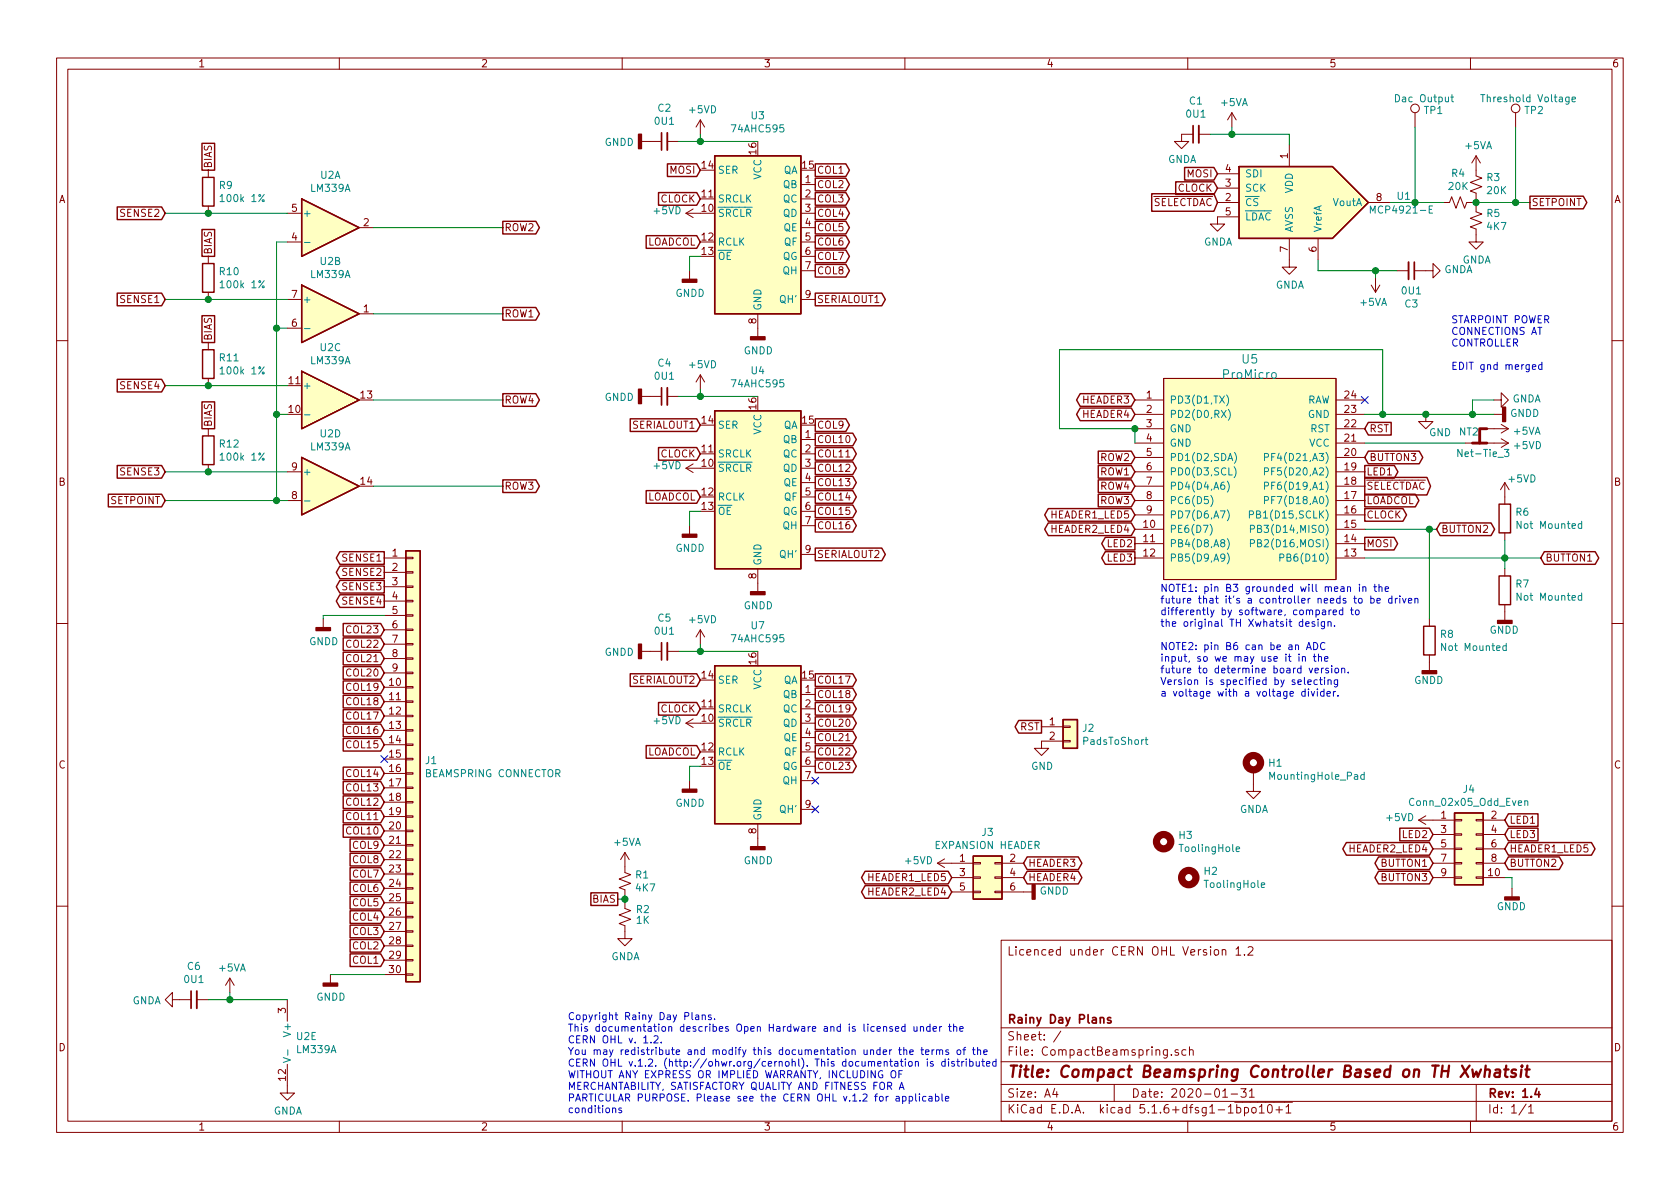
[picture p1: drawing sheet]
EESchema Schematic File Version 4
EELAYER 30 0
EELAYER END
$Descr A4 11693 8268
encoding utf-8
Sheet 1 1
Title "Compact Beamspring Controller Based on TH Xwhatsit"
Date "2020-01-31"
Rev "1.4"
Comp "Rainy Day Plans"
Comment1 ""
Comment2 ""
Comment3 ""
Comment4 "Licenced under CERN OHL Version 1.2"
$EndDescr
$Comp
L Comparator:LM339 U2
U 5 1
P 2100 7250
F 0 "U2" H 2058 7296 50  0000 L CNN
F 1 "LM339A" H 2058 7205 50  0000 L CNN
F 2 "Package_SO:SOIC-14_3.9x8.7mm_P1.27mm" H 2050 7350 50  0001 C CNN
F 3 "http://www.ti.com/lit/ds/symlink/lm339.pdf" H 2150 7450 50  0001 C CNN
F 4 "C74559" H 2100 7250 50  0001 C CNN "LCSC"
	5    2100 7250
	1    0    0    -1  
$EndComp
$Comp
L 74xx:74HCT595 U3
U 1 1
P 5275 1575
F 0 "U3" H 5275 2356 50  0000 C CNN
F 1 "74AHC595" H 5275 2265 50  0000 C CNN
F 2 "Package_SO:SOIC-16_3.9x9.9mm_P1.27mm" H 5275 1575 50  0001 C CNN
F 3 "https://assets.nexperia.com/documents/data-sheet/74HC_HCT595.pdf" H 5275 1575 50  0001 C CNN
F 4 "C5520" H 5275 1575 50  0001 C CNN "LCSC"
	1    5275 1575
	1    0    0    -1  
$EndComp
$Comp
L Device:C_Small C2
U 1 1
P 4625 975
F 0 "C2" V 4854 975 50  0000 C CNN
F 1 "0U1" V 4763 975 50  0000 C CNN
F 2 "Capacitor_SMD:C_0805_2012Metric_Pad1.15x1.40mm_HandSolder" H 4625 975 50  0001 C CNN
F 3 "~" H 4625 975 50  0001 C CNN
F 4 "C49678" H 4625 975 50  0001 C CNN "LCSC"
	1    4625 975 
	0    -1   -1   0   
$EndComp
Wire Wire Line
	4725 975  4875 975 
Wire Wire Line
	4875 975  5275 975 
Connection ~ 4875 975 
Wire Wire Line
	4875 925  4875 975 
Text GLabel 4875 1675 0    50   Input ~ 0
LOADCOL
Text GLabel 4875 1375 0    50   Input ~ 0
CLOCK
$Comp
L Device:C_Small C6
U 1 1
P 1350 6950
F 0 "C6" V 1579 6950 50  0000 C CNN
F 1 "0U1" V 1488 6950 50  0000 C CNN
F 2 "Capacitor_SMD:C_0805_2012Metric_Pad1.15x1.40mm_HandSolder" H 1350 6950 50  0001 C CNN
F 3 "~" H 1350 6950 50  0001 C CNN
F 4 "C49678" H 1350 6950 50  0001 C CNN "LCSC"
	1    1350 6950
	0    -1   -1   0   
$EndComp
Wire Wire Line
	1450 6950 1600 6950
Wire Wire Line
	1600 6950 2000 6950
Connection ~ 1600 6950
Wire Wire Line
	1600 6900 1600 6950
$Comp
L Device:R_Small_US R4
U 1 1
P 10150 1400
F 0 "R4" V 9945 1400 50  0000 C CNN
F 1 "20K" V 10036 1400 50  0000 C CNN
F 2 "Resistor_SMD:R_0805_2012Metric_Pad1.15x1.40mm_HandSolder" H 10150 1400 50  0001 C CNN
F 3 "~" H 10150 1400 50  0001 C CNN
F 4 "C4328" H 10150 1400 50  0001 C CNN "LCSC"
	1    10150 1400
	0    1    1    0   
$EndComp
$Comp
L Device:R_Small_US R3
U 1 1
P 10275 1275
F 0 "R3" H 10207 1229 50  0000 R CNN
F 1 "20K" H 10207 1320 50  0000 R CNN
F 2 "Resistor_SMD:R_0805_2012Metric_Pad1.15x1.40mm_HandSolder" H 10275 1275 50  0001 C CNN
F 3 "~" H 10275 1275 50  0001 C CNN
F 4 "C4328" H 10275 1275 50  0001 C CNN "LCSC"
	1    10275 1275
	-1   0    0    1   
$EndComp
$Comp
L Device:R_Small_US R5
U 1 1
P 10275 1525
F 0 "R5" H 10207 1479 50  0000 R CNN
F 1 "4K7" H 10207 1570 50  0000 R CNN
F 2 "Resistor_SMD:R_0805_2012Metric_Pad1.15x1.40mm_HandSolder" H 10275 1525 50  0001 C CNN
F 3 "~" H 10275 1525 50  0001 C CNN
F 4 "C17673" H 10275 1525 50  0001 C CNN "LCSC"
	1    10275 1525
	-1   0    0    1   
$EndComp
Wire Wire Line
	10275 1375 10275 1400
Wire Wire Line
	10250 1400 10275 1400
Connection ~ 10275 1400
Wire Wire Line
	10275 1400 10275 1425
Text GLabel 9500 3575 2    50   Output ~ 0
CLOCK
NoConn ~ 9500 2775
Text GLabel 7900 3275 0    50   Input ~ 0
ROW1
Text GLabel 7900 3175 0    50   Input ~ 0
ROW2
Text GLabel 7900 3475 0    50   Input ~ 0
ROW3
Text GLabel 7900 3375 0    50   Input ~ 0
ROW4
$Comp
L 74xx:74HCT595 U4
U 1 1
P 5275 3350
F 0 "U4" H 5275 4131 50  0000 C CNN
F 1 "74AHC595" H 5275 4040 50  0000 C CNN
F 2 "Package_SO:SOIC-16_3.9x9.9mm_P1.27mm" H 5275 3350 50  0001 C CNN
F 3 "https://assets.nexperia.com/documents/data-sheet/74HC_HCT595.pdf" H 5275 3350 50  0001 C CNN
F 4 "C5520" H 5275 3350 50  0001 C CNN "LCSC"
	1    5275 3350
	1    0    0    -1  
$EndComp
Wire Wire Line
	4725 2750 4875 2750
Wire Wire Line
	4875 2750 5275 2750
Connection ~ 4875 2750
Wire Wire Line
	4875 2700 4875 2750
$Comp
L 74xx:74HCT595 U7
U 1 1
P 5275 5125
F 0 "U7" H 5275 5906 50  0000 C CNN
F 1 "74AHC595" H 5275 5815 50  0000 C CNN
F 2 "Package_SO:SOIC-16_3.9x9.9mm_P1.27mm" H 5275 5125 50  0001 C CNN
F 3 "https://assets.nexperia.com/documents/data-sheet/74HC_HCT595.pdf" H 5275 5125 50  0001 C CNN
F 4 "C5520" H 5275 5125 50  0001 C CNN "LCSC"
	1    5275 5125
	1    0    0    -1  
$EndComp
$Comp
L Device:C_Small C5
U 1 1
P 4625 4525
F 0 "C5" V 4854 4525 50  0000 C CNN
F 1 "0U1" V 4763 4525 50  0000 C CNN
F 2 "Capacitor_SMD:C_0805_2012Metric_Pad1.15x1.40mm_HandSolder" H 4625 4525 50  0001 C CNN
F 3 "~" H 4625 4525 50  0001 C CNN
F 4 "C49678" H 4625 4525 50  0001 C CNN "LCSC"
	1    4625 4525
	0    -1   -1   0   
$EndComp
Wire Wire Line
	4725 4525 4875 4525
Wire Wire Line
	4875 4525 5275 4525
Connection ~ 4875 4525
Wire Wire Line
	4875 4475 4875 4525
Text GLabel 5675 2075 2    50   Output ~ 0
SERIALOUT1
Text GLabel 5675 3850 2    50   Output ~ 0
SERIALOUT2
NoConn ~ 5675 5625
Text GLabel 4875 2950 0    50   Input ~ 0
SERIALOUT1
Text GLabel 4875 4725 0    50   Input ~ 0
SERIALOUT2
Text GLabel 5675 2950 2    50   Output ~ 0
COL9
Text GLabel 5675 3050 2    50   Output ~ 0
COL10
Text GLabel 5675 3150 2    50   Output ~ 0
COL11
Text GLabel 5675 3250 2    50   Output ~ 0
COL12
Text GLabel 5675 3350 2    50   Output ~ 0
COL13
Text GLabel 5675 3450 2    50   Output ~ 0
COL14
Text GLabel 5675 3550 2    50   Output ~ 0
COL15
Text GLabel 5675 3650 2    50   Output ~ 0
COL16
Text GLabel 5675 4725 2    50   Output ~ 0
COL17
Text GLabel 5675 4825 2    50   Output ~ 0
COL18
Text GLabel 5675 4925 2    50   Output ~ 0
COL19
Text GLabel 5675 5025 2    50   Output ~ 0
COL20
Text GLabel 5675 5125 2    50   Output ~ 0
COL21
Text GLabel 5675 5225 2    50   Output ~ 0
COL22
Text GLabel 5675 5325 2    50   Output ~ 0
COL23
$Comp
L Comparator:LM339 U2
U 2 1
P 2300 2175
F 0 "U2" H 2300 2542 50  0000 C CNN
F 1 "LM339A" H 2300 2451 50  0000 C CNN
F 2 "Package_SO:SOIC-14_3.9x8.7mm_P1.27mm" H 2250 2275 50  0001 C CNN
F 3 "http://www.ti.com/lit/ds/symlink/lm339.pdf" H 2350 2375 50  0001 C CNN
F 4 "C74559" H 2300 2175 50  0001 C CNN "LCSC"
	2    2300 2175
	1    0    0    -1  
$EndComp
$Comp
L Comparator:LM339 U2
U 3 1
P 2300 2775
F 0 "U2" H 2300 3142 50  0000 C CNN
F 1 "LM339A" H 2300 3051 50  0000 C CNN
F 2 "Package_SO:SOIC-14_3.9x8.7mm_P1.27mm" H 2250 2875 50  0001 C CNN
F 3 "http://www.ti.com/lit/ds/symlink/lm339.pdf" H 2350 2975 50  0001 C CNN
F 4 "C74559" H 2300 2775 50  0001 C CNN "LCSC"
	3    2300 2775
	1    0    0    -1  
$EndComp
$Comp
L Comparator:LM339 U2
U 4 1
P 2300 3375
F 0 "U2" H 2300 3742 50  0000 C CNN
F 1 "LM339A" H 2300 3651 50  0000 C CNN
F 2 "Package_SO:SOIC-14_3.9x8.7mm_P1.27mm" H 2250 3475 50  0001 C CNN
F 3 "http://www.ti.com/lit/ds/symlink/lm339.pdf" H 2350 3575 50  0001 C CNN
F 4 "C74559" H 2300 3375 50  0001 C CNN "LCSC"
	4    2300 3375
	1    0    0    -1  
$EndComp
$Comp
L Device:R_Small_US R1
U 1 1
P 4350 6125
F 0 "R1" H 4418 6171 50  0000 L CNN
F 1 "4K7" H 4418 6080 50  0000 L CNN
F 2 "Resistor_SMD:R_0805_2012Metric_Pad1.15x1.40mm_HandSolder" H 4350 6125 50  0001 C CNN
F 3 "~" H 4350 6125 50  0001 C CNN
F 4 "C17673" H 4350 6125 50  0001 C CNN "LCSC"
	1    4350 6125
	1    0    0    -1  
$EndComp
$Comp
L Device:R_Small_US R2
U 1 1
P 4350 6375
F 0 "R2" H 4225 6325 50  0000 C CNN
F 1 "1K" H 4225 6400 50  0000 C CNN
F 2 "Resistor_SMD:R_0805_2012Metric_Pad1.15x1.40mm_HandSolder" H 4350 6375 50  0001 C CNN
F 3 "~" H 4350 6375 50  0001 C CNN
F 4 "C17513" H 4350 6375 50  0001 C CNN "LCSC"
	1    4350 6375
	-1   0    0    1   
$EndComp
Wire Wire Line
	2000 1675 1925 1675
Wire Wire Line
	1925 1675 1925 2275
Wire Wire Line
	1925 2275 2000 2275
Wire Wire Line
	1925 2275 1925 2875
Wire Wire Line
	1925 2875 2000 2875
Connection ~ 1925 2275
Wire Wire Line
	1925 2875 1925 3475
Wire Wire Line
	1925 3475 2000 3475
Connection ~ 1925 2875
Text GLabel 1150 2075 0    50   Input ~ 0
SENSE1
Wire Wire Line
	1925 3475 1150 3475
Connection ~ 1925 3475
Text GLabel 1150 3475 0    50   Input ~ 0
SETPOINT
Text GLabel 3500 2175 2    50   Output ~ 0
ROW1
Text GLabel 3500 1575 2    50   Output ~ 0
ROW2
Text GLabel 3500 3375 2    50   Output ~ 0
ROW3
Text GLabel 3500 2775 2    50   Output ~ 0
ROW4
Text GLabel 9500 3475 2    50   Output ~ 0
LOADCOL
Text GLabel 2675 5875 0    50   Input ~ 0
COL9
Text GLabel 2675 5775 0    50   Input ~ 0
COL10
Text GLabel 2675 5675 0    50   Input ~ 0
COL11
Text GLabel 2675 5575 0    50   Input ~ 0
COL12
Text GLabel 2675 5475 0    50   Input ~ 0
COL13
Text GLabel 2675 5375 0    50   Input ~ 0
COL14
Text GLabel 9500 3775 2    50   Output ~ 0
MOSI
Text GLabel 8475 1200 0    50   Input ~ 0
MOSI
Text GLabel 4875 1175 0    50   Input ~ 0
MOSI
Text GLabel 4875 3150 0    50   Input ~ 0
CLOCK
Text GLabel 4875 4925 0    50   Input ~ 0
CLOCK
Text GLabel 4875 3450 0    50   Input ~ 0
LOADCOL
Text GLabel 4875 5225 0    50   Input ~ 0
LOADCOL
Text GLabel 8475 1300 0    50   Input ~ 0
CLOCK
$Comp
L Analog_DAC:MCP4921-EP U1
U 1 1
P 9075 1400
F 0 "U1" H 9719 1446 50  0000 L CNN
F 1 "MCP4921-E" H 9525 1350 50  0000 L CNN
F 2 "Package_SO:SOIC-8_3.9x4.9mm_P1.27mm" H 9075 1400 50  0001 C CIN
F 3 "http://ww1.microchip.com/downloads/en/devicedoc/21897a.pdf" H 9075 1400 50  0001 C CNN
F 4 "C43499" H 9075 1400 50  0001 C CNN "LCSC"
	1    9075 1400
	1    0    0    -1  
$EndComp
Text GLabel 9500 3375 2    50   Output ~ 0
~SELECTDAC
Text GLabel 8475 1400 0    50   Input ~ 0
~SELECTDAC
Wire Wire Line
	9675 1400 9850 1400
Wire Wire Line
	9175 1875 9175 1800
Wire Wire Line
	9575 1925 9575 1875
Connection ~ 9575 1875
Wire Wire Line
	9575 1875 9175 1875
Wire Wire Line
	9725 1875 9575 1875
$Comp
L Device:C_Small C3
U 1 1
P 9825 1875
F 0 "C3" V 10054 1875 50  0000 C CNN
F 1 "0U1" V 9963 1875 50  0000 C CNN
F 2 "Capacitor_SMD:C_0805_2012Metric_Pad1.15x1.40mm_HandSolder" H 9825 1875 50  0001 C CNN
F 3 "~" H 9825 1875 50  0001 C CNN
F 4 "C49678" H 9825 1875 50  0001 C CNN "LCSC"
	1    9825 1875
	0    1    1    0   
$EndComp
Wire Wire Line
	8975 925  8975 1000
Wire Wire Line
	8575 875  8575 925 
Connection ~ 8575 925 
Wire Wire Line
	8575 925  8975 925 
Wire Wire Line
	8425 925  8575 925 
$Comp
L Device:C_Small C1
U 1 1
P 8325 925
F 0 "C1" V 8554 925 50  0000 C CNN
F 1 "0U1" V 8463 925 50  0000 C CNN
F 2 "Capacitor_SMD:C_0805_2012Metric_Pad1.15x1.40mm_HandSolder" H 8325 925 50  0001 C CNN
F 3 "~" H 8325 925 50  0001 C CNN
F 4 "C49678" H 8325 925 50  0001 C CNN "LCSC"
	1    8325 925 
	0    -1   -1   0   
$EndComp
$Comp
L power:GNDA #PWR014
U 1 1
P 8975 1800
F 0 "#PWR014" H 8975 1550 50  0001 C CNN
F 1 "GNDA" H 8980 1627 50  0000 C CNN
F 2 "" H 8975 1800 50  0001 C CNN
F 3 "" H 8975 1800 50  0001 C CNN
	1    8975 1800
	1    0    0    -1  
$EndComp
$Comp
L power:+5VA #PWR01
U 1 1
P 4350 6025
F 0 "#PWR01" H 4350 5875 50  0001 C CNN
F 1 "+5VA" H 4365 6198 50  0000 C CNN
F 2 "" H 4350 6025 50  0001 C CNN
F 3 "" H 4350 6025 50  0001 C CNN
	1    4350 6025
	1    0    0    -1  
$EndComp
$Comp
L power:+5VD #PWR05
U 1 1
P 4875 925
F 0 "#PWR05" H 4875 775 50  0001 C CNN
F 1 "+5VD" H 4890 1098 50  0000 C CNN
F 2 "" H 4875 925 50  0001 C CNN
F 3 "" H 4875 925 50  0001 C CNN
	1    4875 925 
	1    0    0    -1  
$EndComp
$Comp
L power:+5VD #PWR020
U 1 1
P 4875 2700
F 0 "#PWR020" H 4875 2550 50  0001 C CNN
F 1 "+5VD" H 4890 2873 50  0000 C CNN
F 2 "" H 4875 2700 50  0001 C CNN
F 3 "" H 4875 2700 50  0001 C CNN
	1    4875 2700
	1    0    0    -1  
$EndComp
$Comp
L power:+5VD #PWR037
U 1 1
P 4875 4475
F 0 "#PWR037" H 4875 4325 50  0001 C CNN
F 1 "+5VD" H 4890 4648 50  0000 C CNN
F 2 "" H 4875 4475 50  0001 C CNN
F 3 "" H 4875 4475 50  0001 C CNN
	1    4875 4475
	1    0    0    -1  
$EndComp
$Comp
L power:+5VD #PWR027
U 1 1
P 10400 3075
F 0 "#PWR027" H 10400 2925 50  0001 C CNN
F 1 "+5VD" V 10415 3203 50  0000 L CNN
F 2 "" H 10400 3075 50  0001 C CNN
F 3 "" H 10400 3075 50  0001 C CNN
	1    10400 3075
	0    1    1    0   
$EndComp
$Comp
L power:+5VA #PWR046
U 1 1
P 1600 6900
F 0 "#PWR046" H 1600 6750 50  0001 C CNN
F 1 "+5VA" H 1615 7073 50  0000 C CNN
F 2 "" H 1600 6900 50  0001 C CNN
F 3 "" H 1600 6900 50  0001 C CNN
	1    1600 6900
	1    0    0    -1  
$EndComp
$Comp
L power:+5VA #PWR010
U 1 1
P 10275 1175
F 0 "#PWR010" H 10275 1025 50  0001 C CNN
F 1 "+5VA" H 10290 1348 50  0000 C CNN
F 2 "" H 10275 1175 50  0001 C CNN
F 3 "" H 10275 1175 50  0001 C CNN
	1    10275 1175
	1    0    0    -1  
$EndComp
$Comp
L power:+5VA #PWR016
U 1 1
P 9575 1925
F 0 "#PWR016" H 9575 1775 50  0001 C CNN
F 1 "+5VA" H 9590 2098 50  0000 C CNN
F 2 "" H 9575 1925 50  0001 C CNN
F 3 "" H 9575 1925 50  0001 C CNN
	1    9575 1925
	-1   0    0    1   
$EndComp
$Comp
L power:GNDD #PWR023
U 1 1
P 10400 2875
F 0 "#PWR023" H 10400 2625 50  0001 C CNN
F 1 "GNDD" V 10404 2765 50  0000 R CNN
F 2 "" H 10400 2875 50  0001 C CNN
F 3 "" H 10400 2875 50  0001 C CNN
	1    10400 2875
	0    -1   -1   0   
$EndComp
$Comp
L power:GNDD #PWR09
U 1 1
P 4525 975
F 0 "#PWR09" H 4525 725 50  0001 C CNN
F 1 "GNDD" V 4529 865 50  0000 R CNN
F 2 "" H 4525 975 50  0001 C CNN
F 3 "" H 4525 975 50  0001 C CNN
	1    4525 975 
	0    1    1    0   
$EndComp
$Comp
L power:GNDD #PWR017
U 1 1
P 5275 2275
F 0 "#PWR017" H 5275 2025 50  0001 C CNN
F 1 "GNDD" H 5279 2120 50  0000 C CNN
F 2 "" H 5275 2275 50  0001 C CNN
F 3 "" H 5275 2275 50  0001 C CNN
	1    5275 2275
	1    0    0    -1  
$EndComp
$Comp
L power:GNDD #PWR022
U 1 1
P 4525 2750
F 0 "#PWR022" H 4525 2500 50  0001 C CNN
F 1 "GNDD" V 4529 2640 50  0000 R CNN
F 2 "" H 4525 2750 50  0001 C CNN
F 3 "" H 4525 2750 50  0001 C CNN
	1    4525 2750
	0    1    1    0   
$EndComp
$Comp
L power:GNDD #PWR035
U 1 1
P 5275 4050
F 0 "#PWR035" H 5275 3800 50  0001 C CNN
F 1 "GNDD" H 5279 3895 50  0000 C CNN
F 2 "" H 5275 4050 50  0001 C CNN
F 3 "" H 5275 4050 50  0001 C CNN
	1    5275 4050
	1    0    0    -1  
$EndComp
$Comp
L power:GNDD #PWR038
U 1 1
P 4525 4525
F 0 "#PWR038" H 4525 4275 50  0001 C CNN
F 1 "GNDD" V 4529 4415 50  0000 R CNN
F 2 "" H 4525 4525 50  0001 C CNN
F 3 "" H 4525 4525 50  0001 C CNN
	1    4525 4525
	0    1    1    0   
$EndComp
$Comp
L power:GNDD #PWR044
U 1 1
P 5275 5825
F 0 "#PWR044" H 5275 5575 50  0001 C CNN
F 1 "GNDD" H 5279 5670 50  0000 C CNN
F 2 "" H 5275 5825 50  0001 C CNN
F 3 "" H 5275 5825 50  0001 C CNN
	1    5275 5825
	1    0    0    -1  
$EndComp
$Comp
L power:GNDA #PWR013
U 1 1
P 10275 1625
F 0 "#PWR013" H 10275 1375 50  0001 C CNN
F 1 "GNDA" H 10280 1452 50  0000 C CNN
F 2 "" H 10275 1625 50  0001 C CNN
F 3 "" H 10275 1625 50  0001 C CNN
	1    10275 1625
	1    0    0    -1  
$EndComp
$Comp
L power:GNDA #PWR015
U 1 1
P 9925 1875
F 0 "#PWR015" H 9925 1625 50  0001 C CNN
F 1 "GNDA" V 9930 1747 50  0000 R CNN
F 2 "" H 9925 1875 50  0001 C CNN
F 3 "" H 9925 1875 50  0001 C CNN
	1    9925 1875
	0    -1   -1   0   
$EndComp
$Comp
L power:GNDA #PWR048
U 1 1
P 1250 6950
F 0 "#PWR048" H 1250 6700 50  0001 C CNN
F 1 "GNDA" V 1255 6823 50  0000 R CNN
F 2 "" H 1250 6950 50  0001 C CNN
F 3 "" H 1250 6950 50  0001 C CNN
	1    1250 6950
	0    1    1    0   
$EndComp
$Comp
L power:GNDA #PWR050
U 1 1
P 2000 7550
F 0 "#PWR050" H 2000 7300 50  0001 C CNN
F 1 "GNDA" H 2005 7377 50  0000 C CNN
F 2 "" H 2000 7550 50  0001 C CNN
F 3 "" H 2000 7550 50  0001 C CNN
	1    2000 7550
	1    0    0    -1  
$EndComp
$Comp
L power:+5VD #PWR041
U 1 1
P 4875 5025
F 0 "#PWR041" H 4875 4875 50  0001 C CNN
F 1 "+5VD" V 4890 5153 50  0000 L CNN
F 2 "" H 4875 5025 50  0001 C CNN
F 3 "" H 4875 5025 50  0001 C CNN
	1    4875 5025
	0    -1   -1   0   
$EndComp
$Comp
L power:+5VD #PWR028
U 1 1
P 4875 3250
F 0 "#PWR028" H 4875 3100 50  0001 C CNN
F 1 "+5VD" V 4890 3378 50  0000 L CNN
F 2 "" H 4875 3250 50  0001 C CNN
F 3 "" H 4875 3250 50  0001 C CNN
	1    4875 3250
	0    -1   -1   0   
$EndComp
$Comp
L power:+5VD #PWR011
U 1 1
P 4875 1475
F 0 "#PWR011" H 4875 1325 50  0001 C CNN
F 1 "+5VD" V 4890 1603 50  0000 L CNN
F 2 "" H 4875 1475 50  0001 C CNN
F 3 "" H 4875 1475 50  0001 C CNN
	1    4875 1475
	0    -1   -1   0   
$EndComp
$Comp
L power:+5VA #PWR025
U 1 1
P 10400 2975
F 0 "#PWR025" H 10400 2825 50  0001 C CNN
F 1 "+5VA" V 10415 3103 50  0000 L CNN
F 2 "" H 10400 2975 50  0001 C CNN
F 3 "" H 10400 2975 50  0001 C CNN
	1    10400 2975
	0    1    1    0   
$EndComp
$Comp
L power:GNDA #PWR021
U 1 1
P 10400 2775
F 0 "#PWR021" H 10400 2525 50  0001 C CNN
F 1 "GNDA" V 10405 2647 50  0000 R CNN
F 2 "" H 10400 2775 50  0001 C CNN
F 3 "" H 10400 2775 50  0001 C CNN
	1    10400 2775
	0    -1   -1   0   
$EndComp
Text GLabel 2675 3875 0    50   Output ~ 0
SENSE1
Text GLabel 2675 3975 0    50   Output ~ 0
SENSE2
Text GLabel 2675 4075 0    50   Output ~ 0
SENSE3
Text GLabel 2675 4175 0    50   Output ~ 0
SENSE4
$Comp
L Connector_Generic:Conn_02x03_Odd_Even J3
U 1 1
P 6825 6100
F 0 "J3" H 6875 6417 50  0000 C CNN
F 1 "EXPANSION HEADER" H 6875 6326 50  0000 C CNN
F 2 "Connector_PinHeader_2.54mm:PinHeader_2x03_P2.54mm_Vertical" H 6825 6100 50  0001 C CNN
F 3 "~" H 6825 6100 50  0001 C CNN
	1    6825 6100
	1    0    0    -1  
$EndComp
$Comp
L power:+5VD #PWR042
U 1 1
P 6625 6000
F 0 "#PWR042" H 6625 5850 50  0001 C CNN
F 1 "+5VD" V 6640 6128 50  0000 L CNN
F 2 "" H 6625 6000 50  0001 C CNN
F 3 "" H 6625 6000 50  0001 C CNN
	1    6625 6000
	0    -1   -1   0   
$EndComp
$Comp
L power:GNDD #PWR043
U 1 1
P 7125 6200
F 0 "#PWR043" H 7125 5950 50  0001 C CNN
F 1 "GNDD" V 7129 6090 50  0000 R CNN
F 2 "" H 7125 6200 50  0001 C CNN
F 3 "" H 7125 6200 50  0001 C CNN
	1    7125 6200
	0    -1   -1   0   
$EndComp
Text GLabel 7125 6000 2    50   BiDi ~ 0
HEADER3
Text GLabel 7125 6100 2    50   BiDi ~ 0
HEADER4
Text GLabel 7900 3575 0    50   BiDi ~ 0
HEADER1_LED5
Text GLabel 7900 3675 0    50   BiDi ~ 0
HEADER2_LED4
Text GLabel 7900 2775 0    50   BiDi ~ 0
HEADER3
Text GLabel 7900 2875 0    50   BiDi ~ 0
HEADER4
Text GLabel 6625 6200 0    50   BiDi ~ 0
HEADER2_LED4
Text GLabel 6625 6100 0    50   BiDi ~ 0
HEADER1_LED5
Text Notes 3950 7750 0    50   ~ 0
Copyright Rainy Day Plans.\nThis documentation describes Open Hardware and is licensed under the\nCERN OHL v. 1.2.\nYou may redistribute and modify this documentation under the terms of the\nCERN OHL v.1.2. (http://ohwr.org/cernohl). This documentation is distributed\nWITHOUT ANY EXPRESS OR IMPLIED WARRANTY, INCLUDING OF\nMERCHANTABILITY, SATISFACTORY QUALITY AND FITNESS FOR A\nPARTICULAR PURPOSE. Please see the CERN OHL v.1.2 for applicable\nconditions
Text GLabel 2675 5075 0    50   Input ~ 0
COL16
Text GLabel 2675 4975 0    50   Input ~ 0
COL17
Text GLabel 2675 4875 0    50   Input ~ 0
COL18
Text GLabel 2675 4775 0    50   Input ~ 0
COL19
Text GLabel 2675 4675 0    50   Input ~ 0
COL20
Text GLabel 2675 4575 0    50   Input ~ 0
COL21
Text GLabel 2675 4475 0    50   Input ~ 0
COL22
Text GLabel 2675 4375 0    50   Input ~ 0
COL23
Text GLabel 2675 5175 0    50   Input ~ 0
COL15
$Comp
L power:GNDA #PWR0101
U 1 1
P 4350 6475
F 0 "#PWR0101" H 4350 6225 50  0001 C CNN
F 1 "GNDA" H 4355 6302 50  0000 C CNN
F 2 "" H 4350 6475 50  0001 C CNN
F 3 "" H 4350 6475 50  0001 C CNN
	1    4350 6475
	1    0    0    -1  
$EndComp
Wire Wire Line
	4350 6225 4350 6250
Text GLabel 4300 6250 0    50   UnSpc ~ 0
BIAS
Wire Wire Line
	4300 6250 4350 6250
Connection ~ 4350 6250
Wire Wire Line
	4350 6250 4350 6275
$Comp
L Device:C_Small C4
U 1 1
P 4625 2750
F 0 "C4" V 4854 2750 50  0000 C CNN
F 1 "0U1" V 4763 2750 50  0000 C CNN
F 2 "Capacitor_SMD:C_0805_2012Metric_Pad1.15x1.40mm_HandSolder" H 4625 2750 50  0001 C CNN
F 3 "~" H 4625 2750 50  0001 C CNN
F 4 "C49678" H 4625 2750 50  0001 C CNN "LCSC"
	1    4625 2750
	0    -1   -1   0   
$EndComp
Text GLabel 2675 5975 0    50   Input ~ 0
COL8
Text GLabel 2675 6075 0    50   Input ~ 0
COL7
Text GLabel 2675 6175 0    50   Input ~ 0
COL6
Text GLabel 2675 6275 0    50   Input ~ 0
COL5
Text GLabel 2675 6375 0    50   Input ~ 0
COL4
Text GLabel 2675 6475 0    50   Input ~ 0
COL3
Text GLabel 2675 6575 0    50   Input ~ 0
COL2
Text GLabel 2675 6675 0    50   Input ~ 0
COL1
Text GLabel 5675 1875 2    50   Output ~ 0
COL8
Text GLabel 5675 1775 2    50   Output ~ 0
COL7
Text GLabel 5675 1675 2    50   Output ~ 0
COL6
Text GLabel 5675 1575 2    50   Output ~ 0
COL5
Text GLabel 5675 1475 2    50   Output ~ 0
COL4
Text GLabel 5675 1375 2    50   Output ~ 0
COL3
Text GLabel 5675 1275 2    50   Output ~ 0
COL2
Text GLabel 5675 1175 2    50   Output ~ 0
COL1
Wire Wire Line
	2600 1575 3500 1575
Wire Wire Line
	2600 2775 3500 2775
Wire Wire Line
	2600 2175 3500 2175
Wire Wire Line
	2600 3375 3500 3375
Text GLabel 1150 3275 0    50   Input ~ 0
SENSE3
Text GLabel 1150 1475 0    50   Input ~ 0
SENSE2
$Comp
L promicro:ProMicro U5
U 1 1
P 8700 3525
F 0 "U5" H 8700 4562 60  0000 C CNN
F 1 "ProMicro" H 8700 4456 60  0000 C CNN
F 2 "promicro:ProMicro" H 8800 2475 60  0001 C CNN
F 3 "" H 8800 2475 60  0000 C CNN
	1    8700 3525
	1    0    0    -1  
$EndComp
$Comp
L power:GNDD #PWR0104
U 1 1
P 4800 1875
F 0 "#PWR0104" H 4800 1625 50  0001 C CNN
F 1 "GNDD" H 4804 1720 50  0000 C CNN
F 2 "" H 4800 1875 50  0001 C CNN
F 3 "" H 4800 1875 50  0001 C CNN
	1    4800 1875
	1    0    0    -1  
$EndComp
$Comp
L power:GNDD #PWR0105
U 1 1
P 4800 3650
F 0 "#PWR0105" H 4800 3400 50  0001 C CNN
F 1 "GNDD" H 4804 3495 50  0000 C CNN
F 2 "" H 4800 3650 50  0001 C CNN
F 3 "" H 4800 3650 50  0001 C CNN
	1    4800 3650
	1    0    0    -1  
$EndComp
Wire Wire Line
	4800 1875 4800 1775
Wire Wire Line
	4800 1775 4875 1775
Wire Wire Line
	4800 3650 4800 3550
Wire Wire Line
	4800 3550 4875 3550
$Comp
L power:GNDD #PWR0106
U 1 1
P 4800 5425
F 0 "#PWR0106" H 4800 5175 50  0001 C CNN
F 1 "GNDD" H 4804 5270 50  0000 C CNN
F 2 "" H 4800 5425 50  0001 C CNN
F 3 "" H 4800 5425 50  0001 C CNN
	1    4800 5425
	1    0    0    -1  
$EndComp
Wire Wire Line
	4800 5425 4800 5325
Wire Wire Line
	4800 5325 4875 5325
$Comp
L power:GNDD #PWR0107
U 1 1
P 10475 4250
F 0 "#PWR0107" H 10475 4000 50  0001 C CNN
F 1 "GNDD" H 10575 4125 50  0000 R CNN
F 2 "" H 10475 4250 50  0001 C CNN
F 3 "" H 10475 4250 50  0001 C CNN
	1    10475 4250
	1    0    0    -1  
$EndComp
Text Notes 8075 4850 0    50   ~ 0
NOTE1: pin B3 grounded will mean in the\nfuture that it's a controller needs to be driven\ndifferently by software, compared to\nthe original TH Xwhatsit design.\n\nNOTE2: pin B6 can be an ADC\ninput, so we may use it in the\nfuture to determine board version.\nVersion is specified by selecting\na voltage with a voltage divider.
Text GLabel 9500 2975 2    50   Input ~ 0
RST
$Comp
L Connector_Generic:Conn_01x30 J1
U 1 1
P 2875 5275
AR Path="/5F3A4341" Ref="J1"  Part="1" 
AR Path="/5E9772A5/5F3A4341" Ref="J?"  Part="1" 
F 0 "J1" H 2955 5267 50  0000 L CNN
F 1 "BEAMSPRING CONNECTOR" H 2955 5176 50  0000 L CNN
F 2 "TH-XWhatsIt:30-pin-universal-beamspring-connector_v3_onlyflat" H 2875 5275 50  0001 C CNN
F 3 "~" H 2875 5275 50  0001 C CNN
	1    2875 5275
	1    0    0    -1  
$EndComp
NoConn ~ 2675 5275
NoConn ~ 5675 5425
$Comp
L power:GNDA #PWR0102
U 1 1
P 8475 1500
F 0 "#PWR0102" H 8475 1250 50  0001 C CNN
F 1 "GNDA" H 8480 1327 50  0000 C CNN
F 2 "" H 8475 1500 50  0001 C CNN
F 3 "" H 8475 1500 50  0001 C CNN
	1    8475 1500
	1    0    0    -1  
$EndComp
$Comp
L power:+5VA #PWR0108
U 1 1
P 8575 875
F 0 "#PWR0108" H 8575 725 50  0001 C CNN
F 1 "+5VA" H 8590 1048 50  0000 C CNN
F 2 "" H 8575 875 50  0001 C CNN
F 3 "" H 8575 875 50  0001 C CNN
	1    8575 875 
	1    0    0    -1  
$EndComp
$Comp
L power:GNDA #PWR0109
U 1 1
P 8225 925
F 0 "#PWR0109" H 8225 675 50  0001 C CNN
F 1 "GNDA" H 8230 752 50  0000 C CNN
F 2 "" H 8225 925 50  0001 C CNN
F 3 "" H 8225 925 50  0001 C CNN
	1    8225 925 
	1    0    0    -1  
$EndComp
$Comp
L power:GNDD #PWR02
U 1 1
P 2250 4300
F 0 "#PWR02" H 2250 4050 50  0001 C CNN
F 1 "GNDD" H 2254 4145 50  0000 C CNN
F 2 "" H 2250 4300 50  0001 C CNN
F 3 "" H 2250 4300 50  0001 C CNN
	1    2250 4300
	1    0    0    -1  
$EndComp
$Comp
L power:GNDD #PWR03
U 1 1
P 2300 6775
F 0 "#PWR03" H 2300 6525 50  0001 C CNN
F 1 "GNDD" H 2304 6620 50  0000 C CNN
F 2 "" H 2300 6775 50  0001 C CNN
F 3 "" H 2300 6775 50  0001 C CNN
	1    2300 6775
	1    0    0    -1  
$EndComp
Wire Wire Line
	2675 6775 2300 6775
Wire Wire Line
	2675 4275 2250 4275
Wire Wire Line
	2250 4275 2250 4300
$Comp
L Device:Net-Tie_3 NT2
U 1 1
P 10300 3075
F 0 "NT2" H 10375 3000 50  0000 C CNN
F 1 "Net-Tie_3" H 10275 3150 50  0000 C CNN
F 2 "NetTie:NetTie-3_THT_Pad0.3mm" H 10300 3075 50  0001 C CNN
F 3 "~" H 10300 3075 50  0001 C CNN
	1    10300 3075
	-1   0    0    1   
$EndComp
Wire Wire Line
	7900 3075 7900 2975
Wire Wire Line
	9625 2425 9625 2875
Connection ~ 9625 2875
Wire Wire Line
	9625 2875 9500 2875
$Comp
L Device:R R7
U 1 1
P 10475 4100
F 0 "R7" H 10545 4146 50  0000 L CNN
F 1 "Not Mounted" H 10545 4055 50  0000 L CNN
F 2 "Resistor_SMD:R_0805_2012Metric_Pad1.15x1.40mm_HandSolder" V 10405 4100 50  0001 C CNN
F 3 "~" H 10475 4100 50  0001 C CNN
	1    10475 4100
	1    0    0    -1  
$EndComp
$Comp
L Mechanical:MountingHole_Pad H1
U 1 1
P 8725 5350
F 0 "H1" H 8825 5399 50  0000 L CNN
F 1 "MountingHole_Pad" H 8825 5308 50  0000 L CNN
F 2 "TH-XWhatsIt:ChassisGnd" H 8725 5350 50  0001 C CNN
F 3 "~" H 8725 5350 50  0001 C CNN
	1    8725 5350
	1    0    0    -1  
$EndComp
$Comp
L power:GNDA #PWR06
U 1 1
P 8725 5450
F 0 "#PWR06" H 8725 5200 50  0001 C CNN
F 1 "GNDA" H 8730 5277 50  0000 C CNN
F 2 "" H 8725 5450 50  0001 C CNN
F 3 "" H 8725 5450 50  0001 C CNN
	1    8725 5450
	1    0    0    -1  
$EndComp
$Comp
L Device:R R8
U 1 1
P 9950 4450
F 0 "R8" H 10020 4496 50  0000 L CNN
F 1 "Not Mounted" H 10020 4405 50  0000 L CNN
F 2 "Resistor_SMD:R_0805_2012Metric_Pad1.15x1.40mm_HandSolder" V 9880 4450 50  0001 C CNN
F 3 "~" H 9950 4450 50  0001 C CNN
	1    9950 4450
	1    0    0    -1  
$EndComp
$Comp
L power:GNDD #PWR07
U 1 1
P 9950 4600
F 0 "#PWR07" H 9950 4350 50  0001 C CNN
F 1 "GNDD" H 10050 4475 50  0000 R CNN
F 2 "" H 9950 4600 50  0001 C CNN
F 3 "" H 9950 4600 50  0001 C CNN
	1    9950 4600
	1    0    0    -1  
$EndComp
Wire Wire Line
	9950 4300 9950 3675
$Comp
L Connector_Generic:Conn_01x02 J2
U 1 1
P 7450 5050
F 0 "J2" H 7530 5042 50  0000 L CNN
F 1 "PadsToShort" H 7530 4951 50  0000 L CNN
F 2 "TH-XWhatsIt:PadsToShort" H 7450 5050 50  0001 C CNN
F 3 "~" H 7450 5050 50  0001 C CNN
	1    7450 5050
	1    0    0    -1  
$EndComp
Text GLabel 7250 5050 0    50   Output ~ 0
RST
Connection ~ 9925 2875
$Comp
L power:GND #PWR012
U 1 1
P 9925 2875
F 0 "#PWR012" H 9925 2625 50  0001 C CNN
F 1 "GND" H 10025 2750 50  0000 C CNN
F 2 "" H 9925 2875 50  0001 C CNN
F 3 "" H 9925 2875 50  0001 C CNN
	1    9925 2875
	1    0    0    -1  
$EndComp
Text Notes 10100 2575 0    50   ~ 0
STARPOINT POWER\nCONNECTIONS AT\nCONTROLLER\n\nEDIT gnd merged
$Comp
L power:GND #PWR08
U 1 1
P 7250 5150
F 0 "#PWR08" H 7250 4900 50  0001 C CNN
F 1 "GND" H 7255 4977 50  0000 C CNN
F 2 "" H 7250 5150 50  0001 C CNN
F 3 "" H 7250 5150 50  0001 C CNN
	1    7250 5150
	1    0    0    -1  
$EndComp
$Comp
L Connector:TestPoint TP1
U 1 1
P 9850 875
F 0 "TP1" H 9908 993 50  0000 L CNN
F 1 "Dac Output" H 9700 1075 50  0000 L CNN
F 2 "TestPoint:TestPoint_Pad_D1.0mm" H 10050 875 50  0001 C CNN
F 3 "~" H 10050 875 50  0001 C CNN
	1    9850 875 
	1    0    0    -1  
$EndComp
$Comp
L Connector:TestPoint TP2
U 1 1
P 10550 875
F 0 "TP2" H 10608 993 50  0000 L CNN
F 1 "Threshold Voltage" H 10300 1075 50  0000 L CNN
F 2 "TestPoint:TestPoint_Pad_D1.0mm" H 10750 875 50  0001 C CNN
F 3 "~" H 10750 875 50  0001 C CNN
	1    10550 875 
	1    0    0    -1  
$EndComp
Wire Wire Line
	9850 875  9850 1400
Connection ~ 9850 1400
Wire Wire Line
	9850 1400 10050 1400
Wire Wire Line
	10550 875  10550 1400
Connection ~ 10550 1400
Wire Wire Line
	10275 1400 10550 1400
Text GLabel 10650 1400 2    50   Output ~ 0
SETPOINT
Wire Wire Line
	10550 1400 10650 1400
$Comp
L Device:R R9
U 1 1
P 1450 1325
F 0 "R9" H 1520 1371 50  0000 L CNN
F 1 "100k 1%" H 1520 1280 50  0000 L CNN
F 2 "Resistor_SMD:R_0805_2012Metric_Pad1.15x1.40mm_HandSolder" V 1380 1325 50  0001 C CNN
F 3 "~" H 1450 1325 50  0001 C CNN
F 4 "C17407" H 1450 1325 50  0001 C CNN "LCSC"
	1    1450 1325
	1    0    0    -1  
$EndComp
Text GLabel 1450 1175 1    50   UnSpc ~ 0
BIAS
$Comp
L Comparator:LM339 U2
U 1 1
P 2300 1575
F 0 "U2" H 2300 1942 50  0000 C CNN
F 1 "LM339A" H 2300 1851 50  0000 C CNN
F 2 "Package_SO:SOIC-14_3.9x8.7mm_P1.27mm" H 2250 1675 50  0001 C CNN
F 3 "http://www.ti.com/lit/ds/symlink/lm339.pdf" H 2350 1775 50  0001 C CNN
F 4 "C74559" H 2300 1575 50  0001 C CNN "LCSC"
	1    2300 1575
	1    0    0    -1  
$EndComp
Wire Wire Line
	1150 1475 1450 1475
$Comp
L Device:R R10
U 1 1
P 1450 1925
F 0 "R10" H 1520 1971 50  0000 L CNN
F 1 "100k 1%" H 1520 1880 50  0000 L CNN
F 2 "Resistor_SMD:R_0805_2012Metric_Pad1.15x1.40mm_HandSolder" V 1380 1925 50  0001 C CNN
F 3 "~" H 1450 1925 50  0001 C CNN
F 4 "C17407" H 1450 1925 50  0001 C CNN "LCSC"
	1    1450 1925
	1    0    0    -1  
$EndComp
Text GLabel 1450 1775 1    50   UnSpc ~ 0
BIAS
Wire Wire Line
	1150 2075 1450 2075
Text GLabel 1150 2675 0    50   Input ~ 0
SENSE4
Wire Wire Line
	1150 3275 1450 3275
$Comp
L Device:R R11
U 1 1
P 1450 2525
F 0 "R11" H 1520 2571 50  0000 L CNN
F 1 "100k 1%" H 1520 2480 50  0000 L CNN
F 2 "Resistor_SMD:R_0805_2012Metric_Pad1.15x1.40mm_HandSolder" V 1380 2525 50  0001 C CNN
F 3 "~" H 1450 2525 50  0001 C CNN
F 4 "C17407" H 1450 2525 50  0001 C CNN "LCSC"
	1    1450 2525
	1    0    0    -1  
$EndComp
Text GLabel 1450 2375 1    50   UnSpc ~ 0
BIAS
$Comp
L Device:R R12
U 1 1
P 1450 3125
F 0 "R12" H 1520 3171 50  0000 L CNN
F 1 "100k 1%" H 1520 3080 50  0000 L CNN
F 2 "Resistor_SMD:R_0805_2012Metric_Pad1.15x1.40mm_HandSolder" V 1380 3125 50  0001 C CNN
F 3 "~" H 1450 3125 50  0001 C CNN
F 4 "C17407" H 1450 3125 50  0001 C CNN "LCSC"
	1    1450 3125
	1    0    0    -1  
$EndComp
Text GLabel 1450 2975 1    50   UnSpc ~ 0
BIAS
Connection ~ 1450 1475
Wire Wire Line
	1450 1475 2000 1475
Connection ~ 1450 2075
Wire Wire Line
	1450 2075 2000 2075
Connection ~ 1450 2675
Wire Wire Line
	1450 2675 1150 2675
Wire Wire Line
	1450 2675 2000 2675
Connection ~ 1450 3275
Wire Wire Line
	1450 3275 2000 3275
Connection ~ 7900 2975
Wire Wire Line
	9500 3075 10200 3075
Wire Wire Line
	9500 3675 9950 3675
Wire Wire Line
	9625 2875 9925 2875
Wire Wire Line
	7375 2975 7900 2975
Wire Wire Line
	7375 2425 7375 2975
Wire Wire Line
	7375 2425 9625 2425
$Comp
L Connector_Generic:Conn_02x05_Odd_Even J4
U 1 1
P 10175 5900
F 0 "J4" H 10225 6317 50  0000 C CNN
F 1 "Conn_02x05_Odd_Even" H 10225 6226 50  0000 C CNN
F 2 "Connector_PinHeader_2.54mm:PinHeader_2x05_P2.54mm_Vertical" H 10175 5900 50  0001 C CNN
F 3 "~" H 10175 5900 50  0001 C CNN
	1    10175 5900
	1    0    0    -1  
$EndComp
Wire Wire Line
	9925 2875 10250 2875
Wire Wire Line
	10250 2875 10250 2775
Wire Wire Line
	10250 2775 10400 2775
Connection ~ 10250 2875
Wire Wire Line
	10250 2875 10400 2875
$Comp
L power:+5VD #PWR04
U 1 1
P 9975 5700
F 0 "#PWR04" H 9975 5550 50  0001 C CNN
F 1 "+5VD" V 9990 5828 50  0000 L CNN
F 2 "" H 9975 5700 50  0001 C CNN
F 3 "" H 9975 5700 50  0001 C CNN
	1    9975 5700
	0    -1   -1   0   
$EndComp
Text GLabel 9500 3275 2    50   Output ~ 0
LED1
Text GLabel 10475 5700 2    50   Input ~ 0
LED1
Text GLabel 7900 3775 0    50   Output ~ 0
LED2
Text GLabel 7900 3875 0    50   Output ~ 0
LED3
Text GLabel 9975 5800 0    50   Input ~ 0
LED2
Text GLabel 10475 5800 2    50   Input ~ 0
LED3
Text GLabel 9975 5900 0    50   BiDi ~ 0
HEADER2_LED4
Text GLabel 10475 5900 2    50   BiDi ~ 0
HEADER1_LED5
Text GLabel 10725 3875 2    50   BiDi ~ 0
BUTTON1
Text GLabel 9975 6000 0    50   BiDi ~ 0
BUTTON1
Text GLabel 10000 3675 2    50   BiDi ~ 0
BUTTON2
Text GLabel 10475 6000 2    50   BiDi ~ 0
BUTTON2
Text GLabel 9500 3175 2    50   BiDi ~ 0
BUTTON3
Text GLabel 9975 6100 0    50   BiDi ~ 0
BUTTON3
$Comp
L Device:R R6
U 1 1
P 10475 3600
F 0 "R6" H 10545 3646 50  0000 L CNN
F 1 "Not Mounted" H 10545 3555 50  0000 L CNN
F 2 "Resistor_SMD:R_0805_2012Metric_Pad1.15x1.40mm_HandSolder" V 10405 3600 50  0001 C CNN
F 3 "~" H 10475 3600 50  0001 C CNN
	1    10475 3600
	1    0    0    -1  
$EndComp
$Comp
L power:GNDD #PWR0103
U 1 1
P 10525 6175
F 0 "#PWR0103" H 10525 5925 50  0001 C CNN
F 1 "GNDD" H 10625 6050 50  0000 R CNN
F 2 "" H 10525 6175 50  0001 C CNN
F 3 "" H 10525 6175 50  0001 C CNN
	1    10525 6175
	1    0    0    -1  
$EndComp
Wire Wire Line
	10475 6100 10525 6100
Wire Wire Line
	10525 6100 10525 6175
Wire Wire Line
	10000 3675 9950 3675
Connection ~ 9950 3675
Wire Wire Line
	9500 3875 10475 3875
Wire Wire Line
	10475 3750 10475 3875
Connection ~ 10475 3875
Wire Wire Line
	10475 3875 10725 3875
Wire Wire Line
	10475 3875 10475 3950
$Comp
L power:+5VD #PWR0110
U 1 1
P 10475 3450
F 0 "#PWR0110" H 10475 3300 50  0001 C CNN
F 1 "+5VD" H 10490 3578 50  0000 L CNN
F 2 "" H 10475 3450 50  0001 C CNN
F 3 "" H 10475 3450 50  0001 C CNN
	1    10475 3450
	1    0    0    -1  
$EndComp
$Comp
L Mechanical:MountingHole H2
U 1 1
P 8275 6100
F 0 "H2" H 8375 6146 50  0000 L CNN
F 1 "ToolingHole" H 8375 6055 50  0000 L CNN
F 2 "TH-XWhatsIt:tooling_hole" H 8275 6100 50  0001 C CNN
F 3 "~" H 8275 6100 50  0001 C CNN
	1    8275 6100
	1    0    0    -1  
$EndComp
$Comp
L Mechanical:MountingHole H3
U 1 1
P 8100 5850
F 0 "H3" H 8200 5896 50  0000 L CNN
F 1 "ToolingHole" H 8200 5805 50  0000 L CNN
F 2 "TH-XWhatsIt:tooling_hole" H 8100 5850 50  0001 C CNN
F 3 "~" H 8100 5850 50  0001 C CNN
	1    8100 5850
	1    0    0    -1  
$EndComp
$EndSCHEMATC
